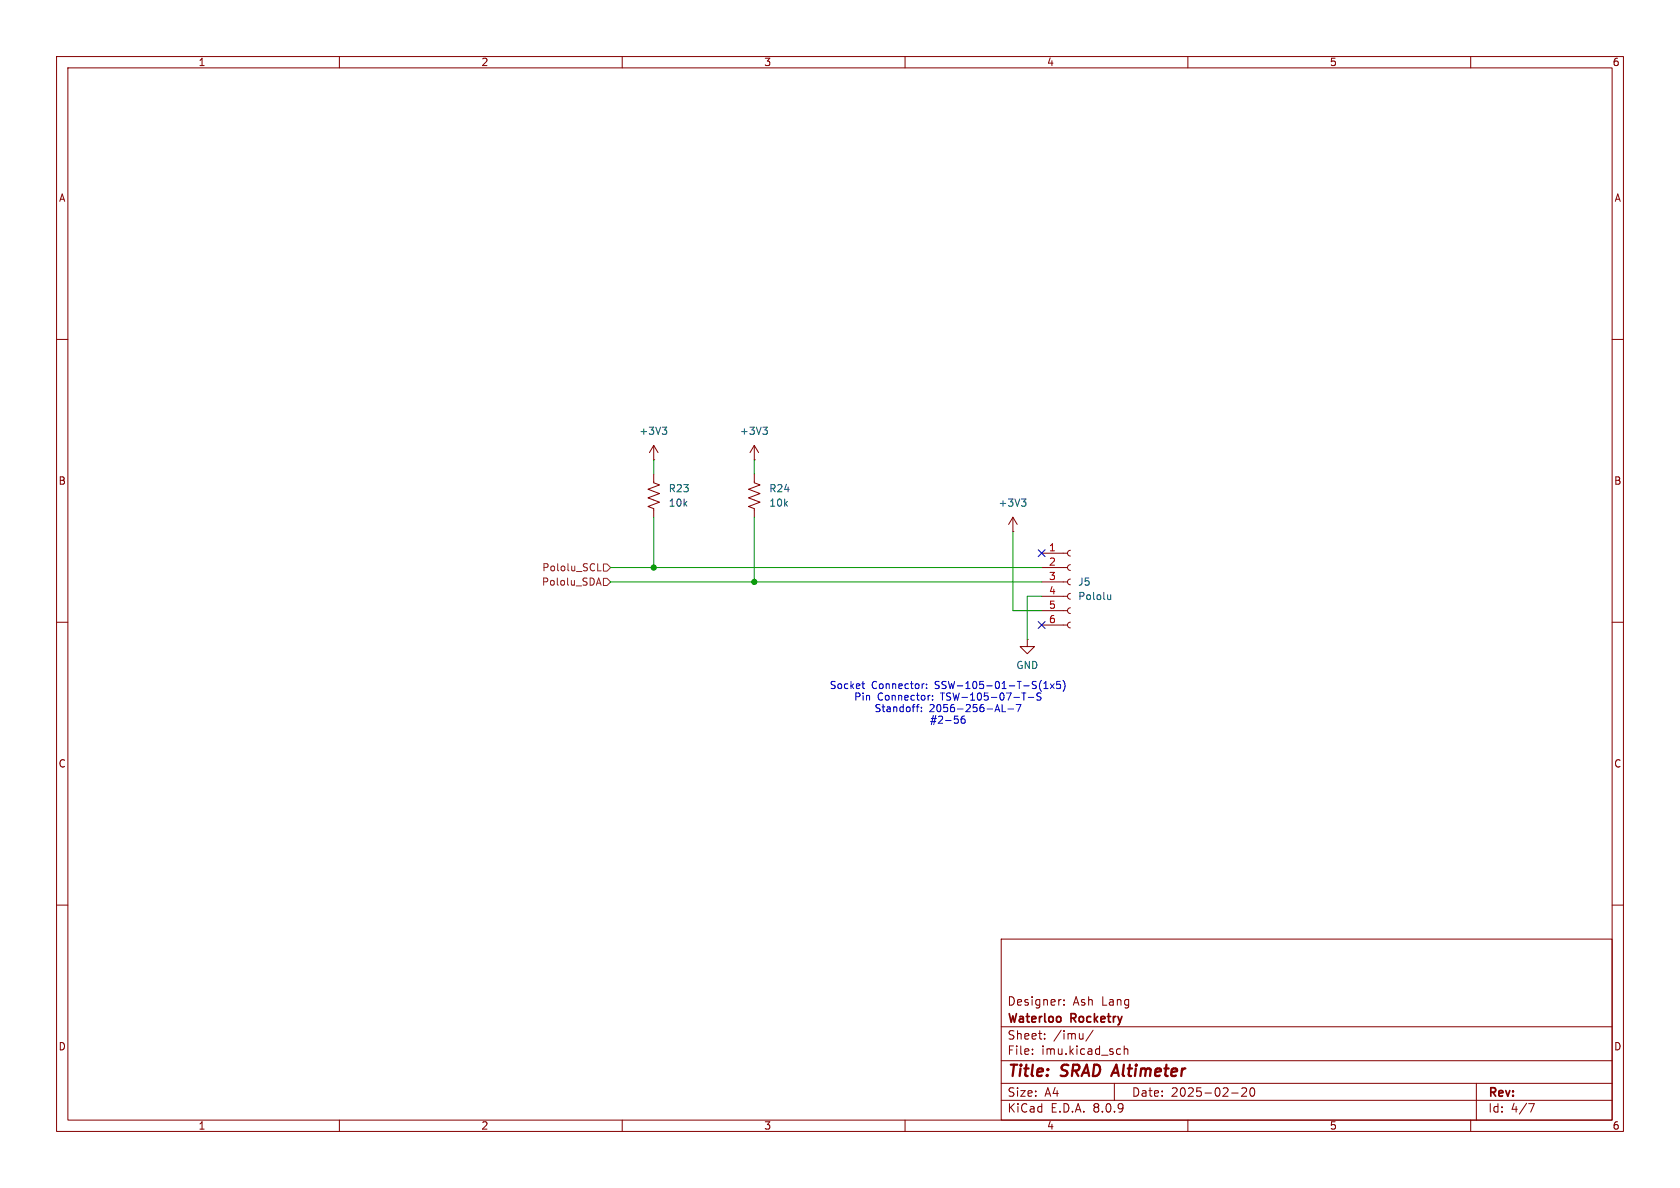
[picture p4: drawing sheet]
<svg xmlns="http://www.w3.org/2000/svg" width="297mm" height="210mm" viewBox="0 0 297 210" stroke-linecap="round" stroke-linejoin="round" font-family="sans-serif">
<g fill="none" stroke="#840000" stroke-width=".18">
<path d="M10 10h277v190h-277zM12 12h273v186h-273zM60 10v2M110 10v2M160 10v2M210 10v2M260 10v2M10 60h2M115.6 78.7l-.8 1.3M115.6 78.7v2.6M115.6 78.7l.7 1.3M133.3 78.7l-.7 1.3"/>
<path d="M133.3 78.7v2.6M133.3 78.7l.8 1.3M285 60h2M115.6 81.3h.1M115.6 83.8v1.5l1 .4-2 .8 2 .7-2 .8 2 .8-2 .7 1 .4v1.5M133.3 81.3h.1M133.3 83.8v1.5l1.1 .4-2.1 .8 2.1 .7-2.1 .8 2.1 .8-2.1 .7 1 .4v1.5M179.1 94h.1M179.1 91.4l-.8 1.3M179.1 91.4v2.6M179.1 91.4l.7 1.3M184.1 97.8h4.6"/>
<path d="M189.2 99.8l-.3 .2-.2 .3 .2 .4 .3 .1M189.2 97.3l-.3 .1-.2 .4 .2 .3 .3 .2M10 110h2M181.6 113v1.3h1.3l-1.3 1.3-1.3-1.3h1.3M181.6 113h.1M184.1 110.5h4.6M184.1 108h4.6M184.1 105.4h4.6M184.1 102.9h4.6M184.1 100.3h4.6M189.2 110l-.3 .1-.2 .4 .2 .3 .3 .2M189.2 107.4l-.3 .2-.2 .4 .2 .3 .3 .2"/>
<path d="M189.2 104.9l-.3 .2-.2 .3 .2 .4 .3 .1M189.2 102.4l-.3 .1-.2 .4 .2 .3 .3 .2M285 110h2M10 160h2M177 166h108v32h-108zM187.5 176.7h.1M188.1 177.6v.1M188.1 176.8v.1M285 160h2M60 198v2M110 198v2M160 198v2"/>
<path d="M177 194.5h108M177 191.5h108M177 187.5h108M177 181.5h108M182.5 186.3v.1M182.5 185.5v.1M184.7 183.6v.1M184.7 182.8v.1M193.2 182.1l-1.2 2M197 191.5v3M197.7 185.4l.4 .1M198.1 186.3l-.4 .1"/>
<path d="M198.7 185.5l.3-.1 .3 .1 .1 .9M198.7 184.9v1.5M210 198v2M217.7 193.2h1.2M219.5 192.4l.6-.1 .2 .1 .1 .3-.9 1.1h.9M221.1 192.4l.2-.1a.81 .81 0 0 1 .6 .6 .81 .81 0 0 1-.3 .8l-.1 .1a.81 .81 0 0 1-.4-1.4zM260 198v2M261 191.5v6.5M270.2 195.1h1l-.6 1.5"/>
</g>
<path d="M117.1 75.5h.8l-.5 .5M117.6 76l.3 .2v.3l-.3 .3M134.9 75.5h.7l-.4 .5M135.4 76l.2 .2v.3l-.2 .3M180.6 88.2h.8l-.5 .5M181.1 88.7l.3 .2v.3l-.3 .3M196.4 105.1v.9M196.4 105.9l-.2 .1-.3-.1" fill="none" stroke="#006464" stroke-width=".18"/>
<path d="M106.7 99.7h.6l.6 .6-.6 .7h-.6zM105.4 103.4l.4-1.2 .5 1.2M105.5 103.1h.6M105.7 100.9h.6M106.7 102.2h.6l.6 .7-.6 .6h-.6z" fill="none" stroke="#725600" stroke-width=".18"/>
<g fill="none" stroke="#0000c2" stroke-width=".18">
<path d="M152.4 120.9h.5M152.6 121.5l.3 .2M162 125h.5M162.2 124.6v1.2M162.9 125v.1M162.9 125.7v.1M163.4 120.9h-.3M163.8 121.6v.1M163.8 120.9v.2M164.4 122.9l-.2 .1M164.9 123.6v.2M164.9 123v.1"/>
<path d="M169.4 127.2v.5M170.1 126.7a.99 .99 0 0 0-.1 1.1h.5l.1-.5-.2-.2h-.4l-.1 .2M176.3 124.5l.4 1.3M177.2 124.5v1.3h.6M178.2 125.3h1M179.6 124.5h.9l-.6 1.3M181 122.5v1.3M181.8 123.3h1M183.4 123l.5 .2 .1 .3-.2 .3-.5-.1M183.4 122.6h.6M184.1 120.3a1.46 1.46 0 0 0 0 1.9M184.5 121.7h.8"/>
<path d="M184.5 120.8l.4-.3v1.2M185.7 120.9l.7 .8M186.4 120.9l-.7 .8M187.4 120.5h-.6v.6l.2-.2 .4 .1 .1 .2-.1 .4-.1 .1-.5-.1M187.9 120.3a1.46 1.46 0 0 1 0 1.9"/>
</g>
<path d="M115.6 81.3v2.5M115.6 91.4v8.9M133.3 81.3v2.5M133.3 91.4v11.5M179.1 94v14h5M107.9 102.9h76.2M107.9 100.3h76.2M184.1 105.4h-2.5v7.6" fill="none" stroke="#009600" stroke-width=".18"/>
<path d="M183.5 97.2l1.3 1.2M184.8 97.2l-1.3 1.2M183.5 109.9l1.3 1.2M184.8 109.9l-1.3 1.2" fill="none" stroke="#000084" stroke-width=".18"/>
<g fill="#009600" stroke="#009600" stroke-width=".18">
<circle cx="133.3" cy="102.9" r=".46"/>
<circle cx="115.6" cy="100.3" r=".46"/>
</g>
<g font-size="2.8" fill="#840000">
<text x="178" y="190.9">Title:</text>
<text x="187.7" y="190.9">SRAD Altimeter</text>
</g>
<g font-size="2.1" fill="#840000">
<text x="178" y="178">Designer:</text>
<text x="189.7" y="178">Ash</text>
<text x="194.8" y="178">Lang</text>
<text x="178" y="184">Sheet:</text>
<text x="178" y="181.2">Waterloo</text>
<text x="186.2" y="184">/imu/</text>
<text x="189.4" y="181.2">Rocketry</text>
<text x="178" y="186.7">File:</text>
<text x="184.1" y="186.7">imu.kicad_sch</text>
<text x="178" y="196.9">KiCad</text>
<text x="178" y="194.1">Size:</text>
<text x="184.7" y="194.1">A4</text>
<text x="185.7" y="196.9">E.D.A.</text>
<text x="193.3" y="196.9">8.0.9</text>
<text x="200" y="194.1">Date:</text>
<text x="207" y="194.1">2025-02-20</text>
<text x="263" y="194.3">Rev:</text>
<text x="263" y="196.9">Id:</text>
<text x="267.1" y="196.9">4/7</text>
</g>
<g font-size="1.8" fill="#840000">
<text x="35" y="11.9">1</text>
<text x="85" y="11.9">2</text>
<text x="135" y="11.9">3</text>
<text x="185" y="11.9">4</text>
<text x="235" y="11.9">5</text>
<text x="285" y="11.9">6</text>
<text x="10.3" y="35.9">A</text>
<text x="285.3" y="35.9">A</text>
<text x="10.3" y="85.9">B</text>
<text x="285.3" y="85.9">B</text>
<text x="10.3" y="135.9">C</text>
<text x="285.3" y="135.9">C</text>
<text x="10.3" y="185.9">D</text>
<text x="285.3" y="185.9">D</text>
<text x="35" y="199.9">1</text>
<text x="85" y="199.9">2</text>
<text x="135" y="199.9">3</text>
<text x="185" y="199.9">4</text>
<text x="235" y="199.9">5</text>
<text x="285" y="199.9">6</text>
</g>
<g font-size="1.8" fill="#006464">
<text x="112.9" y="77.1">+3V3</text>
<text x="130.7" y="77.1">+3V3</text>
<text x="118.1" y="89.8">10k</text>
<text x="118.1" y="87.2">R23</text>
<text x="135.9" y="89.8">10k</text>
<text x="135.9" y="87.2">R24</text>
<text x="176.4" y="89.8">+3V3</text>
<text x="190.5" y="103.7">J5</text>
<text x="190.5" y="106.3">Pololu</text>
<text x="179.6" y="118.5">GND</text>
</g>
<g font-size="1.8" fill="#725600">
<text x="95.8" y="101.2">Pololu_SCL</text>
<text x="95.7" y="103.7">Pololu_SDA</text>
</g>
<g font-size="1.8" fill="#a90000">
<text x="185.3" y="97.5">1</text>
<text x="185.3" y="100.1">2</text>
<text x="185.3" y="102.6">3</text>
<text x="185.3" y="105.2">4</text>
<text x="185.3" y="107.7">5</text>
<text x="185.3" y="110.2">6</text>
</g>
<g font-size="1.8" fill="#0000c2">
<text x="146.6" y="122">Socket</text>
<text x="150.9" y="124.1">Pin</text>
<text x="154" y="122">Connector:</text>
<text x="155.1" y="124.1">Connector:</text>
<text x="165.4" y="122">SSW-105-01-T-S(1x5)</text>
<text x="166.4" y="124.1">TSW-105-07-T-S</text>
<text x="154.5" y="126.1">Standoff:</text>
<text x="164.3" y="126.1">2056-256-AL-7</text>
<text x="164.3" y="128.1">#2-56</text>
</g>
</svg>
